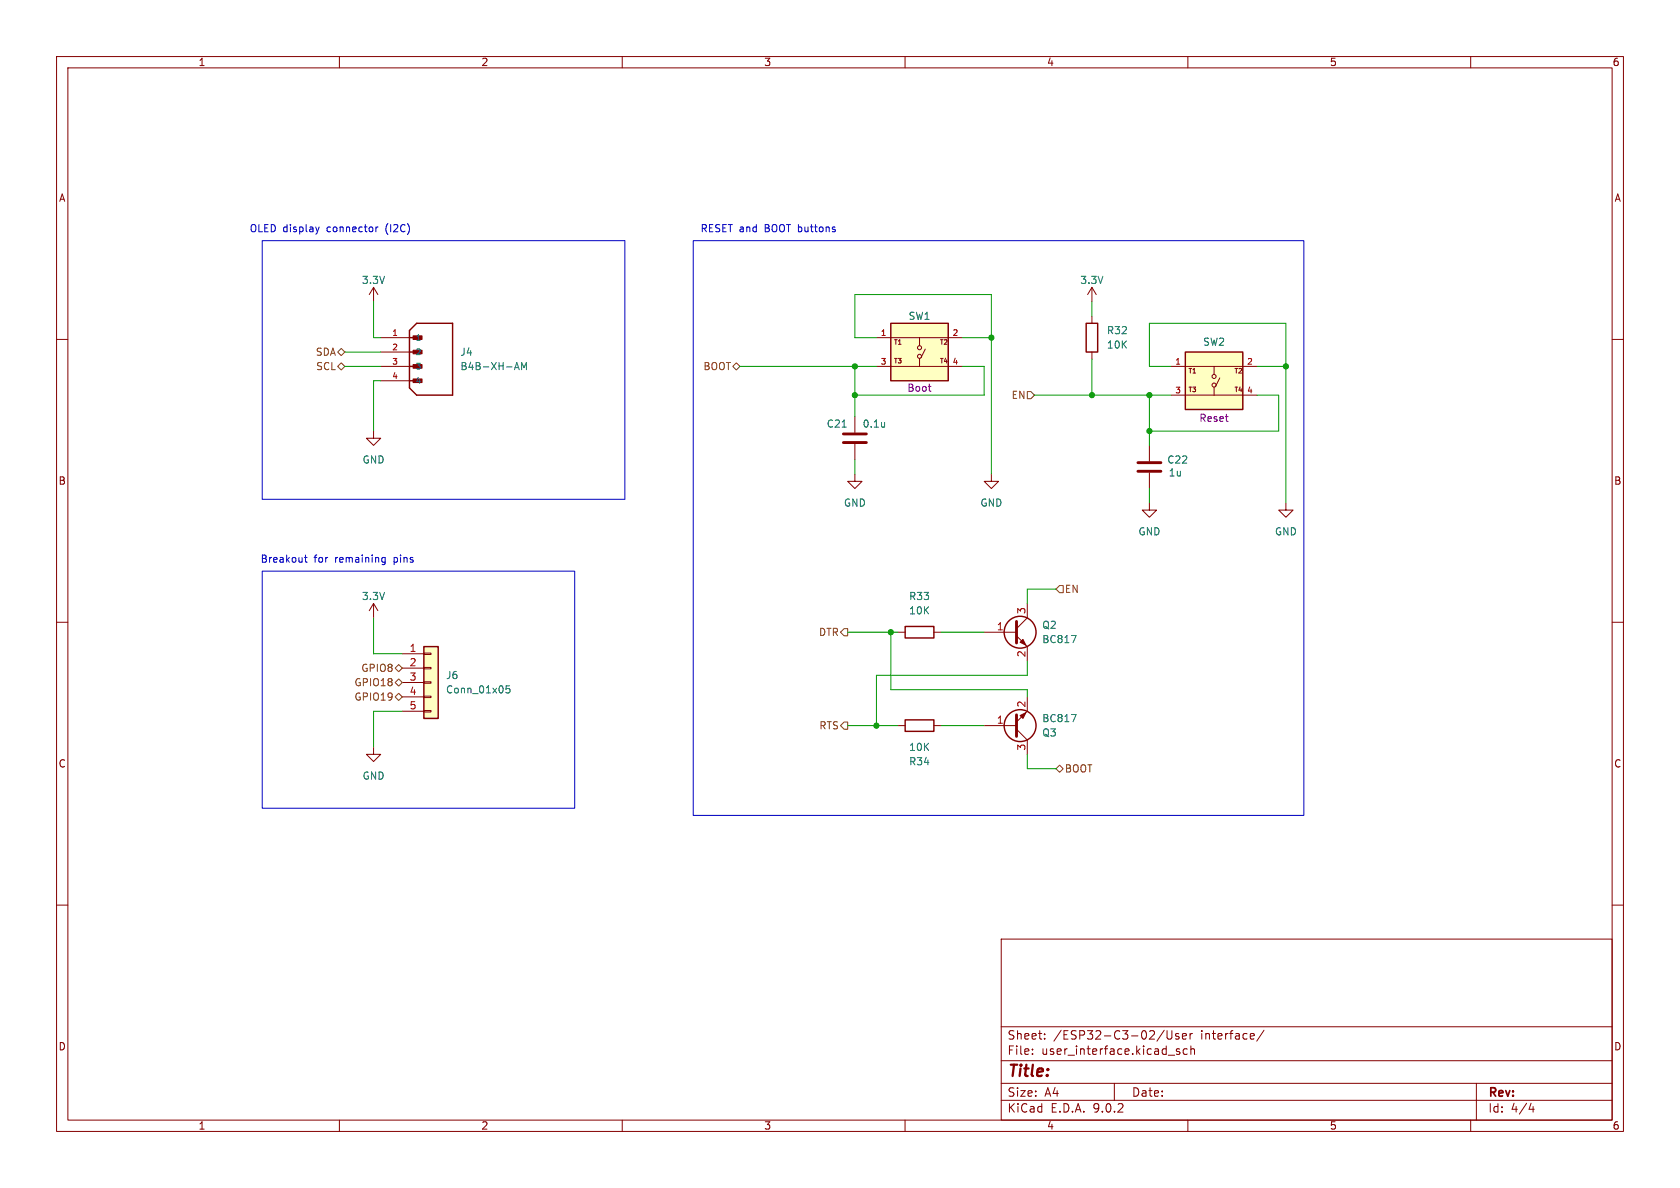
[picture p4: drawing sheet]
<svg xmlns="http://www.w3.org/2000/svg" width="297mm" height="210mm" viewBox="0 0 297 210" stroke-linecap="round" stroke-linejoin="round" font-family="sans-serif">
<g fill="none" stroke="#840000" stroke-width=".18">
<path d="M10 10h277v190h-277zM12 12h273v186h-273zM60 10v2M110 10v2M160 10v2M210 10v2M260 10v2M10 60h2M285 60h2M227.3 88.9v1.3h1.3l-1.3 1.2-1.2-1.2h1.2M10 110h2M66 106.7l-.7 1.3"/>
<path d="M66 106.7l.8 1.3M66 106.7v2.5M285 110h2M10 160h2M177 166h108v32h-108zM285 160h2M60 198v2M110 198v2M160 198v2M177 194.5h108M177 191.5h108M177 187.5h108"/>
<path d="M177 181.5h108M182.5 186.3v.1M182.5 185.5v.1M184.7 183.6v.1M184.7 182.8v.1M197 191.5v3M205.8 182.1l-1.3 2M206.3 182.2v1.2l.3 .3 .4-.1 .2-.2v-1.2M208.4 182.8l-.4-.1-.2 .2 .1 .2 .5 .2v.3h-.6M208.5 185.5l-.3-.1-.2 .2v.2l.5 .2v.3h-.5M209 183.2l.7-.1v-.3l-.5-.1-.2 .2 .1 .7h.6M209.9 185.5l-.4-.1-.3 .3v.4l.1 .2h.6"/>
<path d="M210 198v2M210.4 182.7v1M210.5 185.5l.2-.1 .4 .1 .1 .9M210.5 184.9v1.5M210.8 182.7l-.3 .1-.1 .2M221.7 182.8v.3l-.7 .1M223.5 182.1l-1.3 2M260 198v2M261 191.5v6.5M270.7 195l-.4 1.1h.9M271 195.6v1"/>
</g>
<path d="M74.9 114.3h2.6v12.7h-2.6z" fill="#ffffc2"/>
<path d="M72.4 59.7h1.9M73.7 57.2h6.3v12.7h-6.3l-1.3-1.3v-10.2zM72.4 62.2h1.9M72.4 64.8h1.9M72.4 67.3h1.9M74.9 114.3h2.6v12.7h-2.6z" fill="none" stroke="#840000" stroke-width=".25"/>
<g fill="none" stroke="#840000" stroke-width=".18">
<path d="M66 50.8l-.7 1.3M66 50.8l.8 1.3M66 50.8v2.5M67.3 59.7h5.1M193 50.8l-.7 1.3M193 50.8l.8 1.3M193 50.8v2.5M66 76.2v1.3h1.3l-1.3 1.2-1.2-1.2h1.2M67.3 62.2h5.1M67.3 64.8h5.1M67.3 67.3h5.1M203.2 78.7v2.8"/>
<path d="M175.3 83.8v1.3h1.2l-1.2 1.3-1.3-1.3h1.3M203.2 83.6v2.8M71.1 115.6h3.8M71.1 118.1h3.8M74.9 115.4h1.3v.3h-1.3zM74.9 118h1.3v.2h-1.3zM66 132.1v1.3h1.3l-1.3 1.2-1.2-1.2h1.2M71.1 120.7h3.8M71.1 123.2h3.8M71.1 125.7h3.8M74.9 120.5h1.3v.3h-1.3zM74.9 123.1h1.3v.2h-1.3z"/>
<path d="M74.9 125.6h1.3v.3h-1.3z"/>
</g>
<path d="M91.1 65h.6M91.4 64.1l.4 1.2M92.2 65.3v-1.2l.4 .9 .5-.9v1.2M90.1 121.2h-.6l-.1 .6 .2-.1 .4 .1 .2 .2-.1 .4-.2 .1-.5-.1" fill="none" stroke="#006464" stroke-width=".18"/>
<path d="M73 59.4h1.6v.6h-1.6z" fill="#840000" stroke="#840000" stroke-width=".18"/>
<path d="M201.2 81.8h4M201.2 83.3h4" fill="none" stroke="#840000" stroke-width=".51"/>
<path d="M209.5 62.2h10.2v10.2h-10.2z" fill="#ffffc2"/>
<g fill="none" stroke="#840000" stroke-width=".18">
<path d="M193 55.9v1.3M151.1 73.7v2.8M151.1 78.5v2.8M193 62.2v1.3M207 64.8h15.2M207 69.9h15.2M214.6 64.8v1.4M214.6 68.5v1.4M215.6 66.8l-.7 1.5M151.1 83.8v1.3h1.3l-1.3 1.3-1.2-1.3h1.2M203.2 88.9v1.3h1.3l-1.3 1.2-1.3-1.2h1.3M158.7 111.8h1.3"/>
<path d="M165.1 111.8h1.3M174 111.8h5.7M179.7 112.4l1.9 1.9v2.5M181.6 106.7v2.5l-1.9 1.9M158.7 128.3h1.3M165.1 128.3h1.3M174 128.3h5.7M179.7 128.9l1.9 1.9v2.6M181.6 123.2v2.5l-1.9 1.9"/>
<circle cx="214.6" cy="66.5" r=".36"/>
<circle cx="214.6" cy="68.1" r=".36"/>
</g>
<g fill="none" stroke="#840000" stroke-width=".25">
<path d="M192 57.2h2.1v5h-2.1zM209.5 62.2h10.2v10.2h-10.2zM160 110.7h5.1v2.1h-5.1zM160 127.3h5.1v2h-5.1z"/>
<circle cx="180.3" cy="111.8" r="2.82"/>
<circle cx="180.3" cy="128.3" r="2.82"/>
</g>
<path d="M149.1 76.7h4.1M149.1 78.2h4.1M179.7 109.9v3.8M179.7 126.4v3.8" fill="none" stroke="#840000" stroke-width=".51"/>
<path d="M148.9 75.5h.7M156.4 74.7v.8M156.4 75.4h-.1M189.4 112.3h.8l-.5 1.3M189.4 126.3h.8l-.5 1.3" fill="none" stroke="#006464" stroke-width=".18"/>
<g fill="#840000" stroke="#840000" stroke-width=".18">
<path d="M180.3 126.5l1.1-.5-.6 1z"/>
<path d="M180.3 113.5l.5-.5 .6 1z"/>
</g>
<path d="M157.5 57.2h10.1v10.1h-10.1z" fill="#ffffc2"/>
<g fill="none" stroke="#840000" stroke-width=".18">
<path d="M154.9 59.7h15.3M162.6 59.7v1.4M154.9 64.8h15.3M162.6 63.4v1.4M163.6 61.7l-.8 1.5"/>
<circle cx="162.6" cy="63" r=".36"/>
<circle cx="162.6" cy="61.5" r=".36"/>
</g>
<path d="M157.5 57.2h10.1v10.1h-10.1z" fill="none" stroke="#840000" stroke-width=".25"/>
<path d="M164.1 68.3h.5M164.5 69.2h.1" fill="none" stroke="#840084" stroke-width=".18"/>
<path d="M59.7 62.2l.6-.6 .7 .6-.7 .7zM59.7 64.8l.6-.7 .7 .7-.7 .6zM129.5 64.8l.7-.7 .6 .7-.6 .6zM181.6 69.2h.6l.7 .7-.7 .6h-.6zM69.8 118.1l.7-.6 .6 .6-.6 .6zM149.2 111.1h.7v1.3h-.7l-.6-.6zM187.3 103.5h.7v1.3h-.7l-.6-.7zM69.8 123.2l.7-.6 .6 .6-.6 .6zM69.8 120.7l.7-.7 .6 .7-.6 .6zM149.2 127.6h.7v1.3h-.7l-.6-.6zM186.7 135.9l.6-.6 .7 .6-.7 .6z" fill="none" stroke="#725600" stroke-width=".18"/>
<g fill="none" stroke="#009600" stroke-width=".18">
<path d="M66 53.3v6.4h1.3M154.9 59.7h-3.8v-7.6h24.2v31.7M170.2 59.7h5.1M193 53.3v2.6M61 64.8h6.3M61 62.2h6.3M67.3 67.3h-1.3v8.9M130.8 64.8h24.1M151.1 64.8v8.9M170.2 64.8h3.8v5.1h-22.9M182.9 69.9h24.1M193 63.5v6.4"/>
<path d="M203.2 69.9v8.8M207 64.8h-3.8v-7.6h24.1v31.7M222.2 64.8h5.1M222.2 69.9h3.9v6.3h-22.9M151.1 81.3v2.5M203.2 86.4v2.5M66 109.2v6.4h5.1M149.9 111.8h8.8M157.5 111.8v10.1h24.1v1.3M166.4 111.8h7.6M181.6 116.8v2.6h-26.7v8.9M186.7 104.1h-5.1v2.6"/>
<path d="M71.1 125.7h-5.1v6.4M149.9 128.3h8.8M166.4 128.3h7.6M181.6 133.4v2.5h5.1"/>
</g>
<g fill="none" stroke="#0000c2" stroke-width=".18">
<path d="M46.4 42.5h64.1v45.8h-64.1zM55.8 40.1l.3 .9M56.1 41l-.1 .3M56.4 40.1l-.3 .9M66.5 40.1v.9M66.8 40.1l-.3 .3M122.6 42.5h107.9v101.6h-107.9zM53.8 98.5h.5M54 98.1v1.1l.3 .2M67.6 98.6h.5M67.6 99.3h.5M68.1 98.5v1.1l-.2 .2h-.3"/>
<path d="M46.4 101h55.2v41.9h-55.2z"/>
</g>
<g fill="#009600" stroke="#009600" stroke-width=".18">
<circle cx="151.1" cy="64.8" r=".46"/>
<circle cx="175.3" cy="59.7" r=".46"/>
<circle cx="151.1" cy="69.9" r=".46"/>
<circle cx="154.9" cy="128.3" r=".46"/>
<circle cx="157.5" cy="111.8" r=".46"/>
<circle cx="193" cy="69.9" r=".46"/>
<circle cx="203.2" cy="76.2" r=".46"/>
<circle cx="203.2" cy="69.9" r=".46"/>
<circle cx="227.3" cy="64.8" r=".46"/>
</g>
<text font-size="2.8" fill="#840000" x="178" y="190.9">Title:</text>
<g font-size="2.1" fill="#840000">
<text x="178" y="184">Sheet:</text>
<text x="186.2" y="184">/ESP32-C3-02/User</text>
<text x="212.3" y="184">interface/</text>
<text x="178" y="186.7">File:</text>
<text x="184.1" y="186.7">user_interface.kicad_sch</text>
<text x="178" y="196.9">KiCad</text>
<text x="178" y="194.1">Size:</text>
<text x="184.7" y="194.1">A4</text>
<text x="185.7" y="196.9">E.D.A.</text>
<text x="193.3" y="196.9">9.0.2</text>
<text x="200" y="194.1">Date:</text>
<text x="263" y="194.3">Rev:</text>
<text x="263" y="196.9">Id:</text>
<text x="267.1" y="196.9">4/4</text>
</g>
<g font-size="1.8" fill="#840000">
<text x="35" y="11.9">1</text>
<text x="85" y="11.9">2</text>
<text x="135" y="11.9">3</text>
<text x="185" y="11.9">4</text>
<text x="235" y="11.9">5</text>
<text x="285" y="11.9">6</text>
<text x="10.3" y="35.9">A</text>
<text x="285.3" y="35.9">A</text>
<text x="10.3" y="85.9">B</text>
<text x="285.3" y="85.9">B</text>
<text x="10.3" y="135.9">C</text>
<text x="285.3" y="135.9">C</text>
<text x="10.3" y="185.9">D</text>
<text x="285.3" y="185.9">D</text>
<text x="35" y="199.9">1</text>
<text x="85" y="199.9">2</text>
<text x="135" y="199.9">3</text>
<text x="185" y="199.9">4</text>
<text x="235" y="199.9">5</text>
<text x="285" y="199.9">6</text>
</g>
<g font-size="1.8" fill="#0000c2">
<text x="44" y="41.3">OLED display</text>
<text x="57.9" y="41.3">connector</text>
<text x="68.4" y="41.3">(I2C)</text>
<text x="123.8" y="41.3">RESET and</text>
<text x="135.3" y="41.3">BOOT buttons</text>
<text x="46" y="99.7">Breakout</text>
<text x="55.5" y="99.7">for</text>
<text x="59.3" y="99.7">remaining</text>
<text x="69.9" y="99.7">pins</text>
</g>
<g font-size="1.8" fill="#006464">
<text x="63.9" y="50.4">3.3V</text>
<text x="190.9" y="50.4">3.3V</text>
<text x="160.5" y="56.7">SW1</text>
<text x="195.6" y="59.3">R32</text>
<text x="81.3" y="63.1">J4</text>
<text x="81.3" y="65.6">B4B-XH-AM</text>
<text x="195.6" y="61.8">10K</text>
<text x="212.6" y="61.3">SW2</text>
<text x="146.1" y="75.8">C21</text>
<text x="152.4" y="75.8">0.1u</text>
<text x="64" y="82.1">GND</text>
<text x="206.3" y="82.1">C22</text>
<text x="149.1" y="89.8">GND</text>
<text x="173.2" y="89.8">GND</text>
<text x="206.5" y="84.4">1u</text>
<text x="201.2" y="94.8">GND</text>
<text x="225.3" y="94.8">GND</text>
<text x="63.9" y="106.3">3.3V</text>
<text x="160.6" y="106.3">R33</text>
<text x="160.6" y="108.8">10K</text>
<text x="184.2" y="113.9">BC817</text>
<text x="184.2" y="111.4">Q2</text>
<text x="78.7" y="120.2">J6</text>
<text x="78.7" y="122.8">Conn_01x05</text>
<text x="184.2" y="127.9">BC817</text>
<text x="184.2" y="130.4">Q3</text>
<text x="160.6" y="135.5">R34</text>
<text x="160.6" y="132.9">10K</text>
<text x="64" y="138">GND</text>
</g>
<g font-size="1.8" fill="#725600">
<text x="55.7" y="63.1">SDA</text>
<text x="55.8" y="65.6">SCL</text>
<text x="124.2" y="65.6">BOOT</text>
<text x="178.7" y="70.7">EN</text>
<text x="188.2" y="105">EN</text>
<text x="144.7" y="112.6">DTR</text>
<text x="63.8" y="119">GPIO8</text>
<text x="62.6" y="124.1">GPIO19</text>
<text x="62.6" y="121.5">GPIO18</text>
<text x="144.7" y="129.1">RTS</text>
<text x="188.2" y="136.8">BOOT</text>
</g>
<g font-size="1.8" fill="#840084">
<text x="160.3" y="69.4">Boot</text>
<text x="211.9" y="74.8">Reset</text>
</g>
<g font-size="1.8" fill="#a90000">
<text x="176.1" y="111.5">1</text>
<text x="181.4" y="108.7" transform="rotate(-90 181.4 108.7)">3</text>
<text x="72.3" y="115.3">1</text>
<text x="72.3" y="117.9">2</text>
<text x="181.4" y="116.3" transform="rotate(-90 181.4 116.3)">2</text>
<text x="72.3" y="120.4">3</text>
<text x="72.3" y="122.9">4</text>
<text x="72.3" y="125.5">5</text>
<text x="181.4" y="125.2" transform="rotate(-90 181.4 125.2)">2</text>
<text x="176.1" y="128">1</text>
<text x="181.4" y="132.8" transform="rotate(-90 181.4 132.8)">3</text>
</g>
<g font-size="1.4" fill="#a90000">
<text x="69.2" y="59.4">1</text>
<text x="155.6" y="59.4">1</text>
<text x="168.3" y="59.4">2</text>
<text x="69.2" y="62">2</text>
<text x="69.2" y="64.5">3</text>
<text x="155.6" y="64.5">3</text>
<text x="168.3" y="64.5">4</text>
<text x="207.7" y="64.5">1</text>
<text x="220.4" y="64.5">2</text>
<text x="69.2" y="67.1">4</text>
<text x="207.7" y="69.6">3</text>
<text x="220.4" y="69.6">4</text>
</g>
<g font-size="1.4" fill="#006464">
<text x="73.4" y="60.4">1</text>
<text x="73.4" y="63">2</text>
<text x="73.4" y="65.5">3</text>
<text x="73.4" y="68">4</text>
</g>
<g font-size="1.1" fill="#840000">
<text x="157.9" y="61.1">T1</text>
<text x="157.9" y="64.4">T3</text>
<text x="166" y="61.1">T2</text>
<text x="166" y="64.4">T4</text>
<text x="210" y="66.2">T1</text>
<text x="210" y="69.5">T3</text>
<text x="218.1" y="66.2">T2</text>
<text x="218.1" y="69.5">T4</text>
</g>
</svg>
